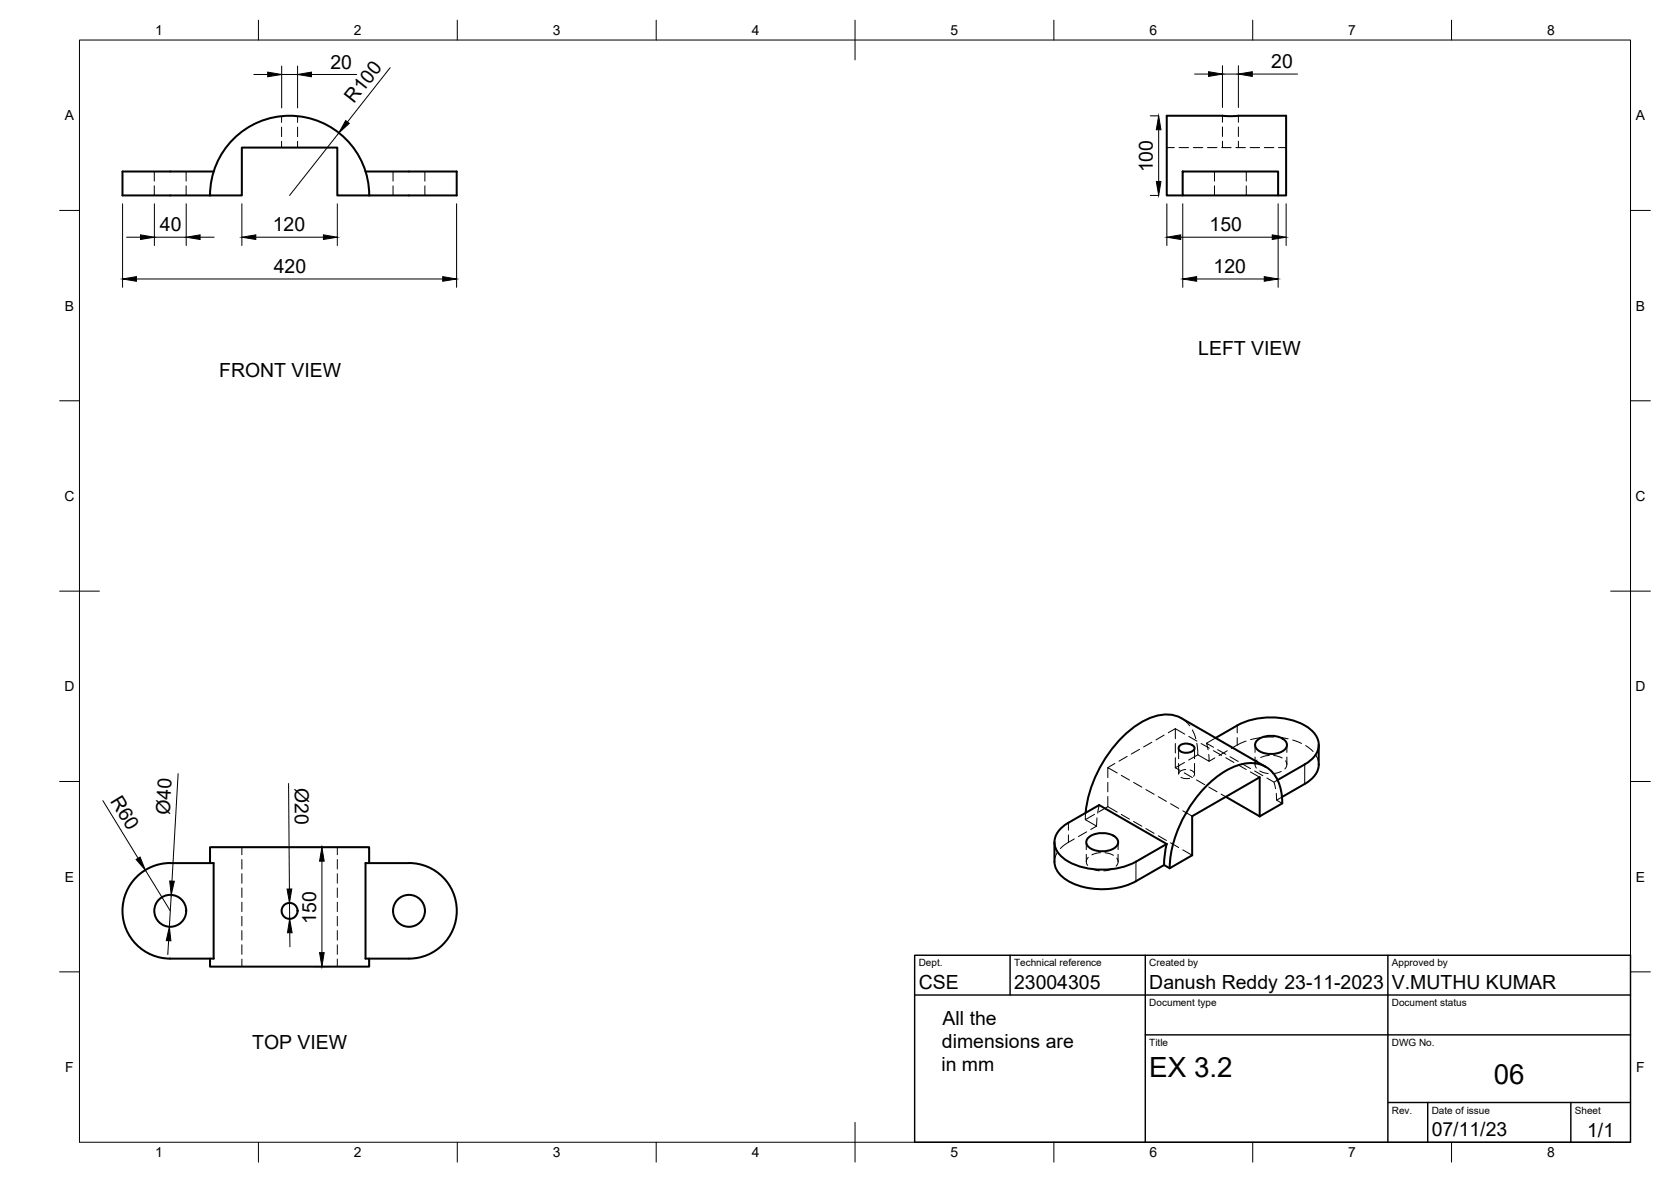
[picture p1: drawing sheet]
<svg xmlns="http://www.w3.org/2000/svg" width="420mm" height="297mm" viewBox="0 0 420 297" stroke-linecap="round" stroke-linejoin="round" font-family="sans-serif">
<!-- layer: Visible -->
<g fill="none" stroke="#000" stroke-width=".51">
<path d="M52.8 49.1a20 20 0 0 1 20-20 20 20 0 0 1 20 20M52.8 49.1h8v-12h24v12h8M53.7 43.1h-22.9v6h22M91.9 43.1h22.9v6h-22M297.4 49.1h-4v-20h30v20h-2M297.4 43.1h24v6h-24zM296.6 187.4l.7-.4 1.3-.1 1.4 .5 .4 .7-.3 .4-.7 .5-1.6 .2-.7-.2-.6-.5-.1-.6zM305.6 185.4a27.9 27.9 0 0 1 9.1-4.5 18.4 18.4 0 0 1 14.5 2.1 4.8 4.8 0 0 1 0 8.4l-8 4.6M316.2 186a5.6 5.6 0 0 1 7.2 .4 1.93 1.93 0 0 1-1.6 2.7 5.6 5.6 0 0 1-6-1.2 1.49 1.49 0 0 1 .4-1.9zM318.2 192.7l-21.2-12.2a9.3 9.3 0 0 0-8.7 .3 30.1 30.1 0 0 0-13.8 16.7l-1.1 4.1-.4 2.7M331.6 187.2v4.9a6 6 0 0 1-3.5 4.9l-5.8 3.3M42.8 216.9a12 12 0 0 0-12 12 12 12 0 0 0 12 12h10.9v-24h-10.9"/>
<path d="M52.8 216.9v-4h40v4M102.8 216.9a12 12 0 0 1 12.1 12 12 12 0 0 1-12.1 12h-10.9v-24h10.9M265.1 211.7v4.9a6.3 6.3 0 0 0 4.2 5.2 19 19 0 0 0 16.3-.4l7.1-4M266.7 208.2l2-1.4 7.7-4.5 16.9 9.8-7.7 4.4a18.4 18.4 0 0 1-18-.7 4.7 4.7 0 0 1-.9-7.6zM273.7 210.4a5.6 5.6 0 0 1 7.2 .5 1.93 1.93 0 0 1-1.5 2.7 5.6 5.6 0 0 1-6-1.2 1.49 1.49 0 0 1 .3-2zM292.7 217.4l1.4 .8M293.3 212.1l-.5 3.1-.1 2.2M308.2 200.2l8.5 5M316.7 205.2l5.7-3.3a10 10 0 0 0-4.1-9.2 9.9 9.9 0 0 0-10 1 31.2 31.2 0 0 0-14.2 24.5M316.7 205.2v-9.9l-16.9 9.8v9.8l-5.7 3.3M52.8 240.9v2h40v-2"/>
<circle cx="42.8" cy="228.9" r="4"/>
<circle cx="72.8" cy="228.9" r="2.01"/>
<circle cx="102.8" cy="228.9" r="4"/>
</g>
<!-- layer: Hidden -->
<g fill="none" stroke="#000" stroke-width=".25">
<path d="M70.8 29.2v1.6M70.8 31.9v2.4M70.8 35.5v1.6M74.8 29.2v1.6M74.8 31.9v2.4M74.8 35.5v1.6M293.4 37.1h1.9M296.5 37.1h2.4M300 37.1h2.4M303.6 37.1h2.4M307.2 37.1h2.4M307.4 29.1v1.6"/>
<path d="M307.4 31.9v2.4M307.4 35.5v1.6M310.8 37.1h2.3M311.4 29.1v1.6M311.4 31.9v2.4M311.4 35.5v1.6M314.3 37.1h2.4M317.9 37.1h2.4M321.5 37.1h1.9M38.8 43.1v2.4M38.8 46.7v2.4M46.8 43.1v2.4"/>
<path d="M46.8 46.7v2.4M98.8 43.1v2.4M98.8 46.7v2.4M106.8 43.1v2.4M106.8 46.7v2.4M305.4 43.1v2.4M305.4 46.7v2.4M313.4 43.1v2.4M313.4 46.7v2.4M278.6 196.6v2.4M280.3 191.9l-1.7 1M280.9 194.3l-2.3-1.4v2.5"/>
<path d="M281.9 194.8l2.1 1.2M283.4 190.1l-2 1.2M285 196.6l2.1 1.2M286.5 188.3l-2 1.2M288.1 198.4l2.1 1.2M289.6 186.5l-2.1 1.2M292.7 184.7l-2 1.2M295.5 183.1l-1.7 1M295.5 183.1l2.4 1.4M295.5 183.1v2.5M295.5 186.8v2.4M295.5 190.4v2.5"/>
<path d="M295.5 192.9l1.2 .7M296.4 188v2.7M296.4 191.9v2.6M296.9 195.3l1 .4 1.2-.1M297 180.5l1.2 .8 1 1.1M297.8 194.2l2 1.2M297.8 191.6l-2.3 1.3M298.1 193.4a1.65 1.65 0 0 0-1.7 1.1M298.9 185.1l2.1 1.2M299.3 193.5a.98 .98 0 0 1 .9 .5 .98 .98 0 0 1-.1 1.1M299.8 183.4l.9 2.2M300.4 188v2.7"/>
<path d="M300.4 191.9v2.6M300.8 196l2.1 1.2M300.9 186.8l.3 2.9M301.2 189.7l-2.3 1.3M302 186.8l2.1 1.2M303.9 189.6l.1 1.7-2.8-1.6M303.9 197.8l2.1 1.2M305.1 188.6l2.1 1.2M305.1 187.8l-1.7-1 .4 1.6M305.5 190.5l-1.5 .8M305.6 185.4l-2.2 1.4M306.2 188.4l2 1.2"/>
<path d="M307 199.6l1.2 .6M308.2 190.4l2.1 1.2M308.6 188.7l-2.1 1.2M309.3 190.2l2 1.2M311.3 192.2l2.1 1.2M312.4 192l2 1.2M313.3 186.2l-3.7 1.9M314.4 194l2.3 1.3M315.5 193.7l2 1.2M315.6 187.2v1.9M315.6 190.3v1.8M316.1 191l-.5 .9 .3 1.1"/>
<path d="M316.7 193.7l.9 .4 1.3 .3M316.8 185.4l-2.3 .5M318.6 195.5l1.7 1.1 .4 1.6M319.2 189.8l-2.2 .6M320.3 189.9l2.1 .6M320.3 185.2l-2.3 .1M320.9 199.4l.1 1.7 1.4 .8M321.2 196l-.9 .6M321.5 185.3l2.4 .4M322.2 193.9l-2.2 .5M323.2 191.2a1.48 1.48 0 0 1-.1 2M323.6 187.2v1.9"/>
<path d="M323.6 190.3v1.8M325 186l2.3 .8M328.3 187.4l1.9 1.5M330.9 189.8l.5 1.2 .2 1.1M60.8 212.9v1.9M60.8 216v2.4M60.8 219.6v2.4M84.8 212.9v1.9M84.8 216v2.4M84.8 219.6v2.4M265.9 214.2l-.6 1.3-.2 1.1M270.1 210.8l-2.1 1.3-1.4 1.1"/>
<path d="M272.9 206l2.8 1.6M273 204.3l-.1 1.7M273.1 211.7v1.8M273.1 214.7v1.9M273.2 209l-2.1 1.2M273.6 215.5a1.45 1.45 0 0 0-.1 2M274.3 218.2l2.1 .6M275.2 204.6l-2.3 1.4M275.7 207.6l-1.4 .9M275.8 205.5l-.1 2.1M276.4 202.3l-.4 2.1M276.7 214.3l-2.1 .5"/>
<path d="M277.8 214.3l2.2 .6M278.6 200.2v2.5M278.6 202.7l2.3 1.4M278.6 202.7l-2.4 1.4M279.7 218.3l-2.1 .5M280.8 215.7a1.43 1.43 0 0 1-.2 2M281.1 211.7v1.8M281.1 214.7v1.9M281.9 204.7l2.1 1.2M285 206.4l2.1 1.2M288.1 208.2l2.1 1.2M291.2 200.2l2.1 1.2"/>
<path d="M291.2 210l2.1 1.2M294.3 202l2.1 1.2M294.3 211.8l2.1 1.2M297.4 203.8l2.4 1.3M297.4 213.6l2.4 1.3M322.3 200.3l-1.3 .8M60.8 223.1v2.4M60.8 226.7v2.4M60.8 230.3v2.4M60.8 233.9v2.3M60.8 237.4v2.4M84.8 223.1v2.4"/>
<path d="M84.8 226.7v2.4M84.8 230.3v2.4M84.8 233.9v2.3M84.8 237.4v2.4M60.8 241v1.9M84.8 241v1.9"/>
</g>
<!-- layer: Hidden Narrow -->
<path d="M311.1 182.3v1.9M311.1 185.4v1.8M268.6 206.8v1.8M268.6 209.8v1.9" fill="none" stroke="#000" stroke-width=".25"/>
<!-- layer: Visible Narrow -->
<path d="M328.1 192.1v4.9M285.6 216.5v5" fill="none" stroke="#000" stroke-width=".25"/>
<!-- layer: BORDER -->
<g fill="none" stroke="#000" stroke-width=".25">
<path d="M20 10.1h390v276.9h-390zM65 5.1v5M115 5.1v5M165 5.1v5M215 5.1v10M265 5.1v5M315 5.1v5M365 5.1v5M15 52.9h5M410 52.9h5M15 100.7h5M410 100.7h5"/>
<path d="M15 148.6h10M405 148.6h10M15 196.4h5M410 196.4h5M15 244.2h5M410 244.2h5M65 287v5M115 287v5M165 287v5M215 282.1v9.9M265 287v5M315 287v5"/>
<path d="M365 287v5"/>
</g>
<!-- layer: TITLEBLOCK -->
<path d="M230 240.1h180v46.9h-180zM230 250h180M254 240.1v9.9M288 240.1v46.9M349 240.1v46.9M288 260.1h122M349 277.1h61M359 277.1v9.9M395 277.1v9.9" fill="none" stroke="#000" stroke-width=".36"/>
<!-- layer: FD_Dimensions -->
<g fill="none" stroke="#000" stroke-width=".25">
<path d="M63.8 18.7h3.5M70.8 16.6v10.5M70.8 18.7h4M74.8 16.6v10.5M78.3 18.7h11.4M98.1 17l-10.7 13.7M300.4 18.6h3.5M307.4 16.5v10.5M307.4 18.6h4M311.4 16.5v10.5M314.9 18.6h11.3M85.2 33.4l-12.4 15.7"/>
<path d="M289.2 29.1h2.1M291.3 32.6v13M30.8 51.2v21M31.8 59.6h3.5M38.8 59.6h8M38.8 51.2v10.5M46.8 51.2v10.5M50.3 59.6h3.5M60.8 51.2v10.5M64.3 59.6h17M84.8 51.2v10.5M114.8 51.2v21"/>
<path d="M289.2 49.1h2.1M293.4 51.2v10.5M296.9 59.6h23M297.4 51.2v21M321.4 51.2v21M323.4 51.2v10.5M34.3 70.1h77M300.9 70.1h17M44.8 194.4l-1.6 27M72.6 196.9l.2 26.5M25.9 201.2l8.8 14.5M36.6 218.7l6.2 10.2"/>
<path d="M78.8 212.9h3.9M80.9 216.4v23M42.4 236.4l-.2 3.5M43.1 224.9l-.5 8M72.8 226.9v4M72.9 234.4v3.5M78.8 242.9h3.9"/>
</g>
<g fill="#000" stroke="#000" stroke-width=".25">
<path d="M67.3 18.1l3.5 .6-3.5 .6zM74.8 18.7l3.5-.6v1.2zM303.9 18l3.5 .6-3.5 .6zM311.4 18.6l3.5-.6v1.2zM86.9 30.3l.9 .7-2.6 2.4zM291.3 29.1l.6 3.5h-1.2zM35.3 59l3.5 .6-3.5 .6zM46.8 59.6l3.5-.6v1.2zM60.8 59.6l3.5-.6v1.2zM81.3 59l3.5 .6-3.5 .6zM290.7 45.6h1.2l-.6 3.5zM293.4 59.6l3.5-.6v1.2z"/>
<path d="M319.9 59l3.5 .6-3.5 .6zM30.8 70.1l3.5-.6v1.2zM111.3 69.5l3.5 .6-3.5 .6zM297.4 70.1l3.5-.6v1.2zM317.9 69.5l3.5 .6-3.5 .6zM34.2 216l1-.6 1.4 3.3zM80.9 212.9l.6 3.5h-1.2zM42.6 232.9l.4 3.5h-1.2zM42.7 221.4l1.1 .1-.7 3.4zM72.2 223.4h1.2l-.6 3.5zM72.8 230.9l.6 3.5h-1.1zM80.3 239.4h1.2l-.6 3.5z"/>
</g>
<g font-size="7">
<text x="289" y="270.6">EX 3.2</text>
<text x="375.6" y="272.3">06</text>
</g>
<g font-size="4.9">
<text x="83.1" y="17.3">20</text>
<text x="319.6" y="17.2">20</text>
<text x="89" y="26.2" transform="rotate(-52 89 26.2)">R100</text>
<text x="289.9" y="43.3" transform="rotate(-90 289.9 43.3)">100</text>
<text x="40.2" y="58.2">40</text>
<text x="68.6" y="58.2">120</text>
<text x="304.1" y="58.2">150</text>
<text x="68.8" y="68.7">420</text>
<text x="305.2" y="68.7">120</text>
<text x="301.3" y="89.3">LEFT VIEW</text>
<text x="55.1" y="94.7">FRONT VIEW</text>
<text x="27.6" y="201.3" transform="rotate(59 27.6 201.3)">R60</text>
<text x="74.1" y="198.1" transform="rotate(89 74.1 198.1)">Ø20</text>
<text x="42.7" y="204.7" transform="rotate(-87 42.7 204.7)">Ø40</text>
<text x="79.5" y="232.1" transform="rotate(-90 79.5 232.1)">150</text>
<text x="231" y="248.5">CSE</text>
<text x="255" y="248.5">23004305</text>
<text x="289" y="248.5">Danush Reddy 23-11-2023</text>
<text x="350" y="248.5">V.MUTHU KUMAR</text>
<text x="237" y="257.6">All the</text>
<text x="63.4" y="263.7">TOP VIEW</text>
<text x="236.9" y="263.4">dimensions are</text>
<text x="236.7" y="269.2">in mm</text>
<text x="360" y="285.5">07/11/23</text>
<text x="399.1" y="285.7">1/1</text>
</g>
<g font-size="3.5">
<text x="39" y="8.8">1</text>
<text x="89" y="8.8">2</text>
<text x="139" y="8.8">3</text>
<text x="189" y="8.8">4</text>
<text x="239" y="8.8">5</text>
<text x="289" y="8.8">6</text>
<text x="339" y="8.8">7</text>
<text x="389" y="8.8">8</text>
<text x="16.3" y="30.2">A</text>
<text x="411.3" y="30.2">A</text>
<text x="16.3" y="78">B</text>
<text x="411.3" y="78">B</text>
<text x="16.2" y="125.9">C</text>
<text x="411.2" y="125.9">C</text>
<text x="16.2" y="173.7">D</text>
<text x="411.2" y="173.7">D</text>
<text x="16.3" y="221.6">E</text>
<text x="411.3" y="221.6">E</text>
<text x="16.4" y="269.4">F</text>
<text x="411.4" y="269.4">F</text>
<text x="39" y="290.8">1</text>
<text x="89" y="290.8">2</text>
<text x="139" y="290.8">3</text>
<text x="189" y="290.8">4</text>
<text x="239" y="290.8">5</text>
<text x="289" y="290.8">6</text>
<text x="339" y="290.8">7</text>
<text x="389" y="290.8">8</text>
</g>
<g font-size="2.5">
<text x="231" y="242.9">Dept.</text>
<text x="255" y="242.9">Technical reference</text>
<text x="289" y="242.9">Created by</text>
<text x="350" y="242.9">Approved by</text>
<text x="289" y="252.8">Document type</text>
<text x="350" y="252.8">Document status</text>
<text x="289" y="262.9">Title</text>
<text x="350" y="262.9">DWG No.</text>
<text x="350" y="279.9">Rev.</text>
<text x="360" y="279.9">Date of issue</text>
<text x="396" y="279.9">Sheet</text>
</g>
</svg>
